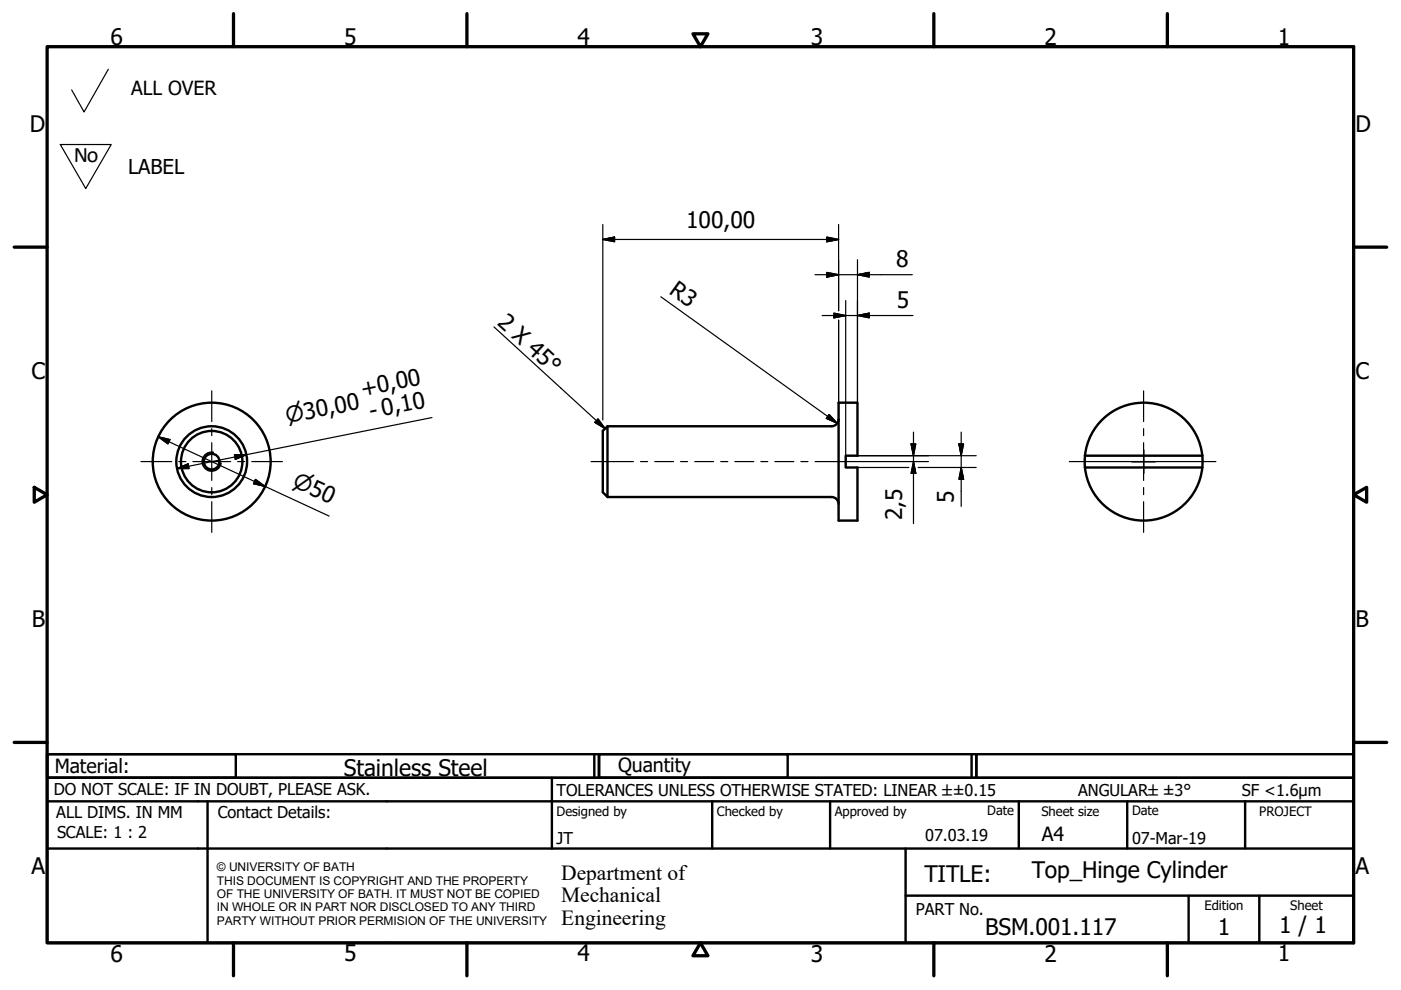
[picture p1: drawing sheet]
<svg xmlns="http://www.w3.org/2000/svg" width="297mm" height="210mm" viewBox="0 0 297 210" stroke-linecap="round" stroke-linejoin="round" font-family="sans-serif">
<!-- layer: Visible (ISO) -->
<g fill="none" stroke="#000" stroke-width=".51">
<path d="M128.8 90.4v15l-1-1v-13zM177.8 85.4h4v11.2h-2.5v2.5h2.5v11.3h-4zM177.8 88.9a1.49 1.49 0 0 1-1.5 1.5h-47.5M230 99.1h24.9M230 96.6h24.9M230 99.1a12.5 12.5 0 0 0 12.5 11.3 12.5 12.5 0 0 0 12.4-11.3M230 96.6v2.5M230 96.6a12.5 12.5 0 0 1 12.5-11.2 12.5 12.5 0 0 1 12.4 11.2M254.9 96.6v2.5M128.8 105.4h47.5a1.49 1.49 0 0 1 1.5 1.5"/>
<circle cx="44.9" cy="97.9" r="1.66"/>
<circle cx="44.9" cy="97.9" r="6.5"/>
<circle cx="44.9" cy="97.9" r="7.5"/>
<circle cx="44.9" cy="97.9" r="12.5"/>
</g>
<!-- layer: Visible Narrow (ISO) -->
<path d="M45.2 95.9a2 2 0 0 0-2.3 1.6 2 2 0 0 0 1.6 2.3 2 2 0 0 0 2.4-1.6" fill="none" stroke="#000" stroke-width=".36"/>
<!-- layer: Border (ISO) -->
<g fill="none" stroke="#000" stroke-width=".7">
<path d="M10 9.9h277v190h-277zM49.5 2.9v7M99 2.9v7M146.9 7.2h3.2l-1.6 2.7zM198 2.9v7M247.5 2.9v7M3 52.4h7M287 52.4h7M7.3 103.3l2.7 1.6-2.7 1.6zM287 104.9l2.8-1.6v3.2zM3 157.4h7M287 157.4h7"/>
<path d="M49.5 199.9v7M99 199.9v7M148.5 199.9l1.6 2.7h-3.2zM198 199.9v7M247.5 199.9v7"/>
</g>
<!-- layer: Title (ISO) -->
<g fill="none" stroke="#000" stroke-width=".51">
<path d="M10 159.9h40v5h-40zM10 159.9h117v5h-117zM126 159.9v5M127 159.9h40v5h-40zM127 159.9h80v5h-80zM206 159.9v5M207 159.9h80v5h-80zM10 169.9v-5h277v5M10 169.9h277v30h-277zM10 179.9h277M44 169.9v30M117 164.9v15"/>
<path d="M151 169.9v10M176 169.9v10M192 179.9v20M216 169.9v10M239 169.9v10M264 169.9v10M192 189.9h95M252 189.9v10M267 189.9v10"/>
</g>
<!-- layer: Sketch Geometry (ISO) -->
<path d="M23 14.7l-5.2 9-2.6-4.6M12.8 30.6h10.8l-5.4 9.4z" fill="none" stroke="#000" stroke-width=".25"/>
<!-- layer: Centerline (ISO) -->
<path d="M125.3 97.9h9M135.8 97.9h1.5M138.8 97.9h4M144.3 97.9h1.5M147.3 97.9h4M152.8 97.9h1.5M155.8 97.9h4M161.3 97.9h1.5M164.3 97.9h4M169.8 97.9h1.5M172.8 97.9h12" fill="none" stroke="#000" stroke-width=".25"/>
<!-- layer: Center Mark (ISO) -->
<g fill="none" stroke="#000" stroke-width=".25">
<path d="M29.9 97.9h6.5M37.9 97.9h1.5M40.9 97.9h8M44.9 82.9v6.5M44.9 90.9v1.5M44.9 93.9v8M50.4 97.9h1.5M53.4 97.9h6.5M226.7 97.9h15.8h-2.5M240 97.9h2.5h-2.5M242.5 93.9v4v-2.5M242.5 95.4v2.5v-2.5"/>
<path d="M242.5 82.9v6.5M242.5 90.9v1.5M245 97.9h-2.5h15.3M245 97.9h-2.5h2.5M44.9 103.4v1.5M44.9 106.4v6.5M242.5 100.4v-2.5v2.5M242.5 100.4v-2.5v4M242.5 103.4v1.5M242.5 106.4v6.5"/>
</g>
<!-- layer: Dimension (ISO) -->
<g fill="none" stroke="#000" stroke-width=".25">
<path d="M127.8 50.8l2.5-.5v1zM127.8 50.8h50M127.8 47.6v41.5M172.8 58.2h20.6M175.3 50.3l2.5 .5-2.5 .5zM175.3 57.8l2.5 .4-2.5 .6zM177.8 47.6v18.3M181.8 58.2l2.5-.4v1zM181.8 55.1v30.3M140.1 62.9l37.4 26.8M174.3 66.9h19.3M176.8 66.4l2.5 .5-2.5 .5z"/>
<path d="M177.8 67.9v17.5M179.3 63.7v32.9M181.8 66.9l2.5-.5v1zM33.5 92.6l2.5 .6-.4 .9zM33.5 92.6l36.3 16.8M37.5 99.3l2.4-.9 .2 .9zM49.7 96.4h2.5l-2.3 1zM91.6 88.5l-54.1 10.8M127.8 91.3v.1M175.8 87.9l1.7 1.8-2.3-1zM181.8 96.6h25.2M181.8 99.1h10.9"/>
<path d="M184.8 97.9h12M193.2 94.1h1l-.5 2.5zM193.7 97.9l.5 2.5h-1zM193.7 91.6v19.4M194.7 99.1h12.3M203.3 94.1h1l-.5 2.5zM203.8 99.1l.5 2.5h-1zM203.8 91.6v15.8M54.2 101.6l2 1.5-2.5-.6z"/>
</g>
<g fill="#000" stroke="#000" stroke-width=".25">
<path d="M127.8 50.8l2.5-.5zM127.8 50.8l2.5-.5v1zM175.3 51.3l2.5-.5zM175.3 50.3l2.5 .5-2.5 .5zM175.3 58.8l2.5-.6zM175.3 57.8l2.5 .4-2.5 .6zM181.8 58.2l2.5-.4zM181.8 58.2l2.5-.4v1zM176.8 67.4l2.5-.5zM176.8 66.4l2.5 .5-2.5 .5zM181.8 66.9l2.5-.5zM181.8 66.9l2.5-.5v1z"/>
<path d="M33.5 92.6l2.5 .6zM33.5 92.6l2.5 .6-.4 .9zM37.5 99.3l2.4-.9zM37.5 99.3l2.4-.9 .2 .9zM49.9 97.4l2.3-1zM49.7 96.4h2.5l-2.3 1zM175.2 88.7l2.3 1zM175.8 87.9l1.7 1.8-2.3-1zM193.2 94.1l.5 2.5zM193.2 94.1h1l-.5 2.5zM203.3 94.1l.5 2.5zM203.3 94.1h1l-.5 2.5z"/>
<path d="M53.7 102.5l2.5 .6zM54.2 101.6l2 1.5-2.5-.6zM193.7 97.9l.5 2.5zM193.7 97.9l.5 2.5h-1zM203.8 99.1l.5 2.5zM203.8 99.1l.5 2.5h-1z"/>
</g>
<!-- layer: Symbol (ISO) -->
<path d="M104.7 69.3l23.6 21.6M126.8 88.8l1.5 2.1-2.2-1.4z" fill="none" stroke="#000" stroke-width=".25"/>
<path d="M126.1 89.5l2.2 1.4zM126.8 88.8l1.5 2.1-2.2-1.4z" fill="#000" stroke="#000" stroke-width=".25"/>
<g font-size="4.8">
<text x="23.4" y="9.5">6</text>
<text x="72.9" y="9.5">5</text>
<text x="122.4" y="9.5">4</text>
<text x="171.9" y="9.5">3</text>
<text x="221.4" y="9.5">2</text>
<text x="270.9" y="9.5">1</text>
<text x="6.3" y="27.9">D</text>
<text x="287.4" y="27.9">D</text>
<text x="145.5" y="48.4">100,00</text>
<text x="190" y="56.7">8</text>
<text x="141.6" y="62.1" transform="rotate(36 141.6 62.1)">R3</text>
<text x="190.2" y="65.3">5</text>
<text x="105.3" y="68.7" transform="rotate(42 105.3 68.7)">2 X 45°</text>
<text x="6.7" y="80.4">C</text>
<text x="287.4" y="80.4">C</text>
<text x="76.8" y="84.2" transform="rotate(-11 76.8 84.2)">+0,00</text>
<text x="78.7" y="88.9" transform="rotate(-11 78.7 88.9)">- 0,10</text>
<text x="202.2" y="106.6" transform="rotate(-90 202.2 106.6)">5</text>
<text x="191.3" y="110.3" transform="rotate(-90 191.3 110.3)">2,5</text>
<text x="6.8" y="132.9">B</text>
<text x="287.4" y="132.9">B</text>
<text x="72.9" y="164.6">Stainless Steel</text>
<text x="6.7" y="185.4">A</text>
<text x="287.4" y="185.4">A</text>
<text x="196" y="187">TITLE:</text>
<text x="218.7" y="186.2">Top_Hinge Cylinder</text>
<text x="271.2" y="197.9">1 / 1</text>
<text x="23.4" y="203.9">6</text>
<text x="72.9" y="203.8">5</text>
<text x="122.4" y="203.8">4</text>
<text x="171.9" y="203.9">3</text>
<text x="208.9" y="198.2">BSM.001.117</text>
<text x="221.4" y="203.9">2</text>
<text x="258.2" y="198.2">1</text>
<text x="270.9" y="203.8">1</text>
</g>
<text font-size="4.7" x="15.7" y="34.4">No</text>
<g font-size="4.6">
<text x="60.9" y="89.8" transform="rotate(-11 60.9 89.8)">⌀30,00</text>
<text x="61.8" y="103.1" transform="rotate(25 61.8 103.1)">⌀50</text>
<text x="119" y="186.5">Department of</text>
<text x="119" y="191.3">Mechanical</text>
<text x="119" y="196">Engineering</text>
</g>
<text font-size="4.3" x="27.2" y="36.9">LABEL</text>
<g font-size="4.1">
<text x="27.8" y="20.1">ALL OVER</text>
<text x="11.6" y="163.9">Material:</text>
<text x="131" y="163.7">Quantity</text>
<text x="220.9" y="178.4">A4</text>
</g>
<g font-size="3.5">
<text x="11.4" y="168.5">DO NOT SCALE: IF IN DOUBT, PLEASE ASK.</text>
<text x="11.9" y="173.5">ALL DIMS. IN MM</text>
<text x="46.2" y="173.5">Contact Details:</text>
<text x="118" y="168.8">TOLERANCES UNLESS OTHERWISE STATED: LINEAR ±±0.15</text>
<text x="228.6" y="168.8">ANGULAR±±3°</text>
<text x="263.3" y="168.8">SF &lt;1.6µm</text>
<text x="12.1" y="177.6">SCALE: 1 : 2</text>
<text x="118" y="178.9">JT</text>
<text x="196.2" y="178.3">07.03.19</text>
<text x="240" y="178.9">07-Mar-19</text>
<text x="194.2" y="194.1">PART No.</text>
</g>
<g font-size="2.8">
<text x="118" y="173">Designed by</text>
<text x="152" y="173">Checked by</text>
<text x="177" y="173">Approved by</text>
<text x="209.3" y="172.9">Date</text>
<text x="220.8" y="173">Sheet size</text>
<text x="240" y="172.9">Date</text>
<text x="267" y="172.9">PROJECT</text>
<text x="255.4" y="193">Edition</text>
<text x="273.6" y="193">Sheet</text>
</g>
<g font-size="2.5">
<text x="46" y="184.7">© UNIVERSITY OF BATH</text>
<text x="46" y="187.6">THIS DOCUMENT IS COPYRIGHT AND THE PROPERTY</text>
<text x="46" y="190.4">OF THE UNIVERSITY OF BATH. IT MUST NOT BE COPIED</text>
<text x="46" y="193.2">IN WHOLE OR IN PART NOR DISCLOSED TO ANY THIRD</text>
<text x="46" y="196.1">PARTY WITHOUT PRIOR PERMISION OF THE UNIVERSITY</text>
</g>
</svg>
